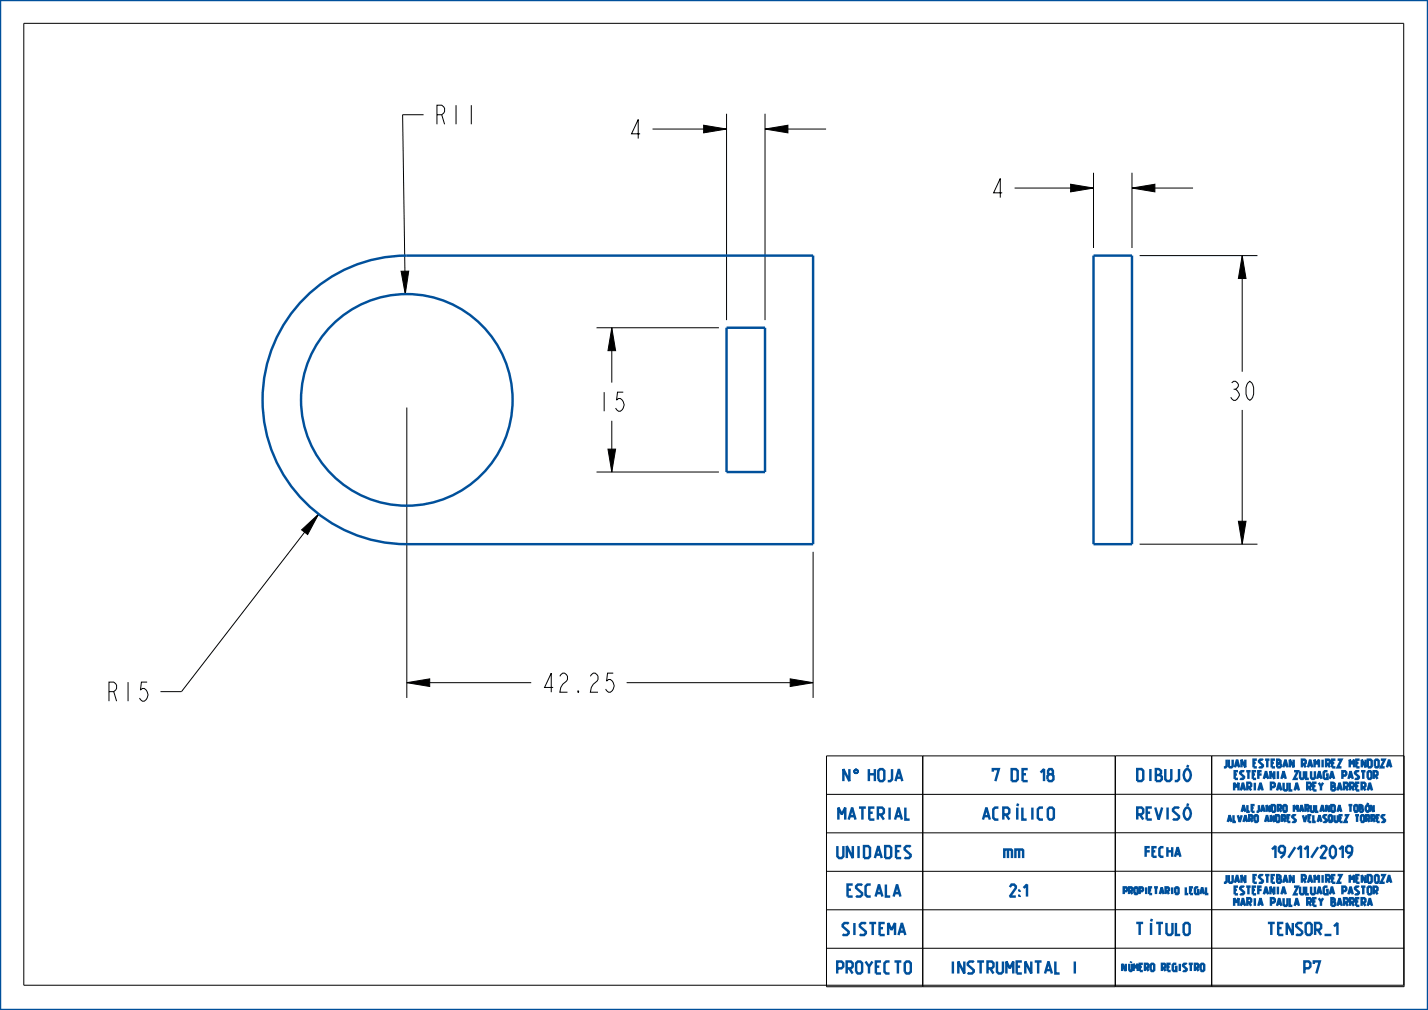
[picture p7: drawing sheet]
<svg xmlns="http://www.w3.org/2000/svg" width="297mm" height="210mm" viewBox="0 0 297 210" stroke-linecap="round" stroke-linejoin="round" font-family="sans-serif">
<path d="M146.3 26l4.8 .8-4.8 .8zM159.1 26.8l4.8-.8v1.6zM222.7 38.3l4.7 .8-4.7 .8zM235.4 39.1l4.8-.8v1.6zM258.4 53.1l.8 4.8h-1.6zM83.4 56.4h1.6l-.7 4.7zM127.2 68.1l.8 4.8h-1.6zM126.4 93.4h1.6l-.8 4.7zM62.7 110.2l3.6-3.3-2.3 4.2zM257.6 108.4h1.6l-.8 4.7zM84.6 141.9l4.8-.8v1.6zM164.3 141.1l4.8 .8-4.8 .8z" fill="#000"/>
<path d="M146.3 26l4.8 .8-4.8 .8zM159.1 26.8l4.8-.8v1.6zM222.7 38.3l4.7 .8-4.7 .8zM235.4 39.1l4.8-.8v1.6zM83.4 56.4h1.6l-.7 4.7zM258.4 53.1l.8 4.8h-1.6zM127.2 68.1l.8 4.8h-1.6zM126.4 93.4h1.6l-.8 4.7zM62.7 110.2l3.6-3.3-2.3 4.2zM257.6 108.4h1.6l-.8 4.7zM84.6 141.9l4.8-.8v1.6zM164.3 141.1l4.8 .8-4.8 .8z" fill="none" stroke="#000" stroke-width=".21"/>
<path d="M177.9 159.9h.3z" fill="#00509b"/>
<path d="M177.9 159.9h.3z" fill="none" stroke="#00509b" stroke-width=".21"/>
<path d="M177.8 160l.4-.1z" fill="#00509b"/>
<path d="M177.8 160l.4-.1z" fill="none" stroke="#00509b" stroke-width=".21"/>
<path d="M177.8 160h.5z" fill="#00509b"/>
<path d="M177.8 160h.5z" fill="none" stroke="#00509b" stroke-width=".21"/>
<path d="M177.7 160.1l.6-.1z" fill="#00509b"/>
<path d="M177.7 160.1l.6-.1z" fill="none" stroke="#00509b" stroke-width=".21"/>
<path d="M177.7 160.1h.7z" fill="#00509b"/>
<path d="M177.7 160.1h.7z" fill="none" stroke="#00509b" stroke-width=".21"/>
<path d="M177.7 160.1h.7z" fill="#00509b"/>
<path d="M177.7 160.1h.7z" fill="none" stroke="#00509b" stroke-width=".21"/>
<path d="M178 160.1h.4z" fill="#00509b"/>
<path d="M178 160.1h.4z" fill="none" stroke="#00509b" stroke-width=".21"/>
<path d="M178.1 160.1h.3z" fill="#00509b"/>
<path d="M178.1 160.1h.3z" fill="none" stroke="#00509b" stroke-width=".21"/>
<path d="M178.2 160.2h.2z" fill="#00509b"/>
<path d="M178.2 160.2h.2z" fill="none" stroke="#00509b" stroke-width=".21"/>
<path d="M178.2 160.2h.2z" fill="#00509b"/>
<path d="M178.2 160.2h.2z" fill="none" stroke="#00509b" stroke-width=".21"/>
<path d="M178.2 160.2h.2z" fill="#00509b"/>
<path d="M178.2 160.2h.2z" fill="none" stroke="#00509b" stroke-width=".21"/>
<path d="M178.3 160.2h.1l.1 .1z" fill="#00509b"/>
<path d="M178.3 160.2h.1l.1 .1z" fill="none" stroke="#00509b" stroke-width=".21"/>
<path d="M178.3 160.2l.2 .1z" fill="#00509b"/>
<path d="M178.3 160.2l.2 .1z" fill="none" stroke="#00509b" stroke-width=".21"/>
<path d="M178.3 160.3h.2z" fill="#00509b"/>
<path d="M178.3 160.3h.2z" fill="none" stroke="#00509b" stroke-width=".21"/>
<path d="M178.3 160.4l.2-.1v.1z" fill="#00509b"/>
<path d="M178.3 160.4l.2-.1v.1z" fill="none" stroke="#00509b" stroke-width=".21"/>
<path d="M178.3 160.4h.2z" fill="#00509b"/>
<path d="M178.3 160.4h.2z" fill="none" stroke="#00509b" stroke-width=".21"/>
<path d="M178.3 160.5l.2-.1v.1z" fill="#00509b"/>
<path d="M178.3 160.5l.2-.1v.1z" fill="none" stroke="#00509b" stroke-width=".21"/>
<path d="M178.3 160.5h.2z" fill="#00509b"/>
<path d="M178.3 160.5h.2z" fill="none" stroke="#00509b" stroke-width=".21"/>
<path d="M178.3 160.5h.2z" fill="#00509b"/>
<path d="M178.3 160.5h.2z" fill="none" stroke="#00509b" stroke-width=".21"/>
<path d="M178.2 160.6l.3-.1z" fill="#00509b"/>
<path d="M178.2 160.6l.3-.1z" fill="none" stroke="#00509b" stroke-width=".21"/>
<path d="M178.2 160.6l.3-.1z" fill="#00509b"/>
<path d="M178.2 160.6l.3-.1z" fill="none" stroke="#00509b" stroke-width=".21"/>
<path d="M178.1 160.7l.3-.1z" fill="#00509b"/>
<path d="M178.1 160.7l.3-.1z" fill="none" stroke="#00509b" stroke-width=".21"/>
<path d="M177.7 160.7l.7-.1z" fill="#00509b"/>
<path d="M177.7 160.7l.7-.1z" fill="none" stroke="#00509b" stroke-width=".21"/>
<path d="M177.7 160.7l.7-.1z" fill="#00509b"/>
<path d="M177.7 160.7l.7-.1z" fill="none" stroke="#00509b" stroke-width=".21"/>
<path d="M177.7 160.7h.7z" fill="#00509b"/>
<path d="M177.7 160.7h.7z" fill="none" stroke="#00509b" stroke-width=".21"/>
<path d="M177.8 160.8l.6-.1z" fill="#00509b"/>
<path d="M177.8 160.8l.6-.1z" fill="none" stroke="#00509b" stroke-width=".21"/>
<path d="M177.8 160.8h.5z" fill="#00509b"/>
<path d="M177.8 160.8h.5z" fill="none" stroke="#00509b" stroke-width=".21"/>
<path d="M177.9 160.8h.4z" fill="#00509b"/>
<path d="M177.9 160.8h.4z" fill="none" stroke="#00509b" stroke-width=".21"/>
<path d="M178 160.8h.3z" fill="#00509b"/>
<path d="M178 160.8h.3z" fill="none" stroke="#00509b" stroke-width=".21"/>
<path d="M0 0h297v210h-297z" fill="none" stroke="#00509b" stroke-width=".51"/>
<g fill="none" stroke="#000" stroke-width=".21">
<path d="M4.9 4.9h287v200h-287zM88.1 23.9h-4.4l.6 37.2M135.7 26.8h15.4M151.1 23.7v42.9M159.1 23.7v42.9M159.1 26.8h12.7M211 39.1h16.4M227.4 35.9v15.7M235.4 35.9v15.7M235.4 39.1h12.7M237 53.1h24.5M258.4 53.1v24.2"/>
<path d="M124.1 68.1h25.4M127.2 68.1v11.5M84.6 84.7v60.4M124.1 98.1h25.4M127.2 87.5v10.6M258.4 85.2v27.9M66.3 106.9l-28.6 36.9h-4.3M169.1 114.7v30.4M237 113.1h24.5M84.6 141.9h25.9M130.3 141.9h38.8M171.9 157.2h60v48h-60z"/>
<path d="M191.9 157.2v48M252 157.1v48h-20v-48l60 .1v48h-40v-48M231.9 173.2h-60M231.9 165.2h-60M232 165.1l60 .1M232 173.1l60 .1M231.9 181.2h-60M231.9 189.2h-60M231.9 197.2h-60M232 181.1l60 .1M232 189.1l60 .1M232 197.1l60 .1"/>
</g>
<!-- layer: 02___PRT_ALL_AXES -->
<g fill="none" stroke="#00509b" stroke-width=".51">
<path d="M227.4 53.1h8v60h-8zM63.4 61.9a29.9 29.9 0 0 1 21.2-8.8h84.5v60h-84.5a30 30 0 0 1-27.7-18.5 30 30 0 0 1 6.5-32.7zM151.1 68.1h8v30h-8z"/>
<circle cx="84.6" cy="83.1" r="22"/>
</g>
<g font-size="5.2">
<text x="90.1" y="25.8">R11</text>
<text x="130.6" y="28.8">4</text>
<text x="205.9" y="41.1">4</text>
<text x="255.2" y="83.2">30</text>
<text x="124.1" y="85.5">15</text>
<text x="112.5" y="143.9">42.25</text>
<text x="21.9" y="145.8">R15</text>
</g>
<g font-size="3.3" fill="#00509b">
<text x="175.2" y="162.4">N</text>
<text x="180.6" y="162.4">HOJA</text>
<text x="206.1" y="162.4">7 DE 18</text>
<text x="236.1" y="162.4">DIBUJÓ</text>
<text x="174.1" y="170.4">MATERIAL</text>
<text x="204.1" y="170.4">ACRÍLICO</text>
<text x="236.1" y="170.4">REVISÓ</text>
<text x="174.1" y="178.4">UNIDADES</text>
<text x="209" y="178.4">mm</text>
<text x="263.3" y="178.4">19/11/2019</text>
<text x="176" y="186.4">ESCALA</text>
<text x="209" y="186.4">2:1</text>
<text x="175.1" y="194.4">SISTEMA</text>
<text x="236.1" y="194.4">TÍTULO</text>
<text x="263.3" y="194.4">TENSOR_1</text>
<text x="174.1" y="202.4">PROYECTO</text>
<text x="197.3" y="202.4">INSTRUMENTAL I</text>
<text x="271.1" y="202.4">P7</text>
</g>
<text font-size="2.6" fill="#00509b" x="238.1" y="178.1">FECHA</text>
<g font-size="2.1" fill="#00509b">
<text x="254.6" y="159.6">JUAN ESTEBAN RAMIREZ MENDOZA</text>
<text x="256.9" y="162">ESTEFANIA ZULUAGA PASTOR</text>
<text x="256.9" y="164.4">MARIA PAULA REY BARRERA</text>
<text x="254.6" y="183.6">JUAN ESTEBAN RAMIREZ MENDOZA</text>
<text x="256.9" y="186">ESTEFANIA ZULUAGA PASTOR</text>
<text x="256.9" y="188.4">MARIA PAULA REY BARRERA</text>
</g>
<text font-size="2" fill="#00509b" x="233.2" y="201.9">NÚMERO REGISTRO</text>
<g font-size="1.8" fill="#00509b">
<text x="255.5" y="170.9">ALVARO ANDRES VELASQUEZ TORRES</text>
<text x="258.4" y="168.8">ALEJANDRO MARULANDA TOBÓN</text>
<text x="233.4" y="185.9">PROPIETARIO LEGAL</text>
</g>
</svg>
